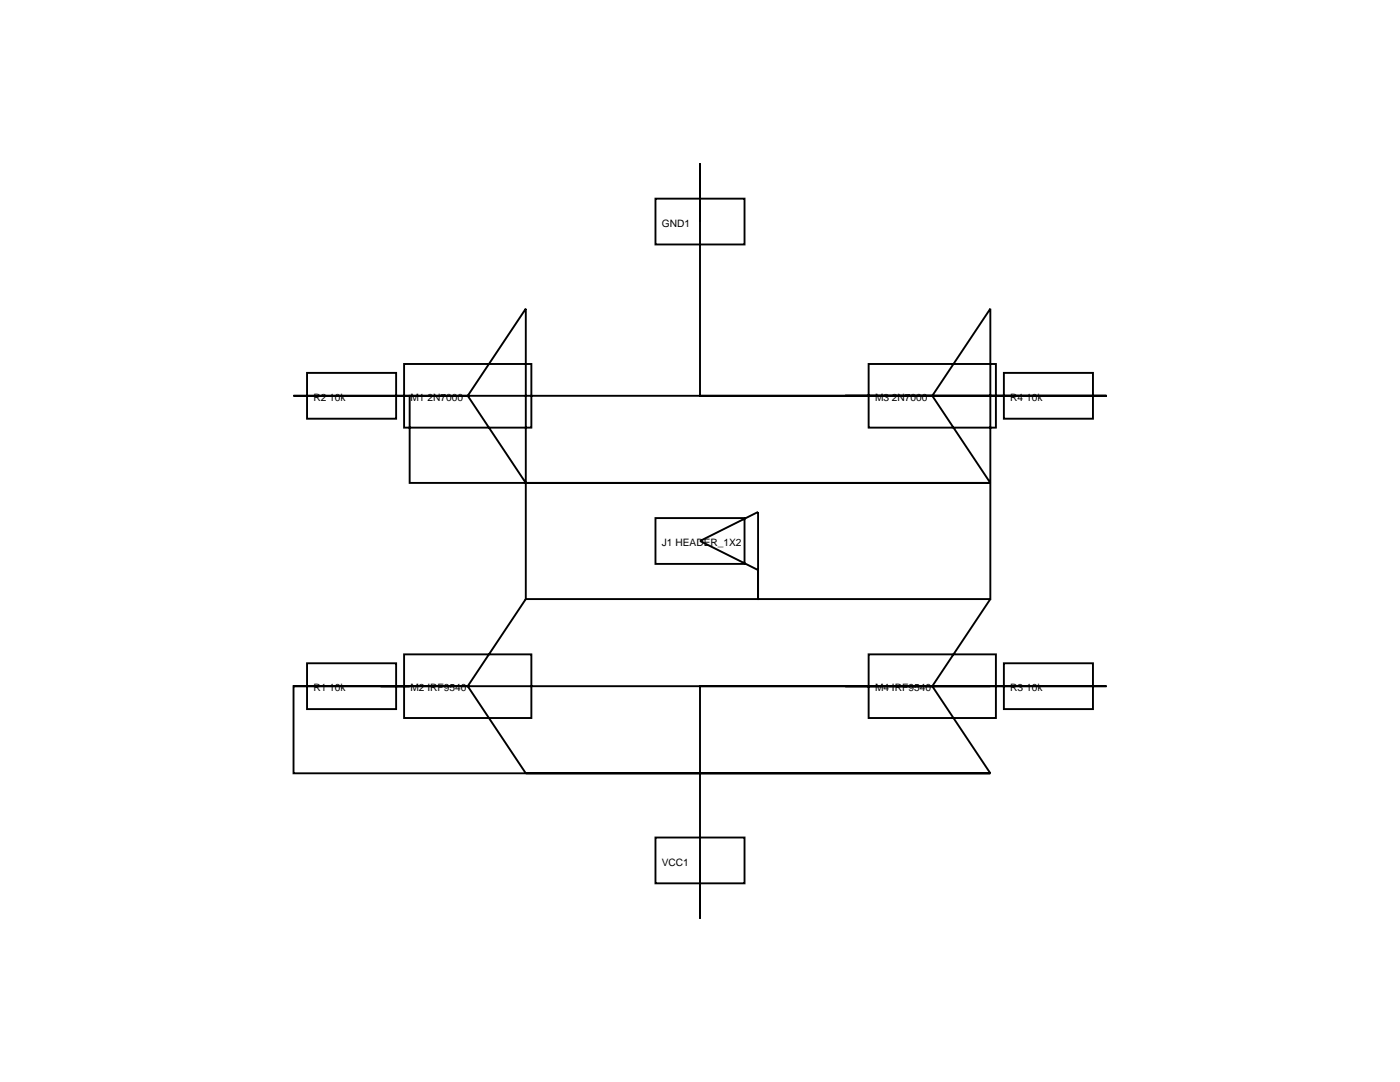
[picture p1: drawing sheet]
<svg xmlns="http://www.w3.org/2000/svg" width="388mm" height="300mm" viewBox="0 0 388 300" stroke-linecap="round" stroke-linejoin="round" font-family="sans-serif">
<g fill="none" stroke="#000" stroke-width=".53">
<path d="M181.7 55.1h24.7v12.7h-24.7zM194 61.4v-16.1v64.4h112.7h-193.1v24.1h160.9h-128.8l-16.1-24.1M85.1 103.3h24.7v12.7h-24.7zM105.5 109.7h-24.1h48.2M112 100.9h35.3v17.6h-35.3zM129.6 109.7l16.1-24.2v80.5h64.4v-24.1l-16.1 8 16.1 8.1v8h64.4v-80.5l-16.1 24.2M234.3 109.7h40.2zM234.3 109.7h24.1M240.8 100.9h35.2v17.6h-35.2zM258.4 109.7l16.1 24.1M274.5 109.7h32.2M278.3 103.3h24.6v12.7h-24.6z"/>
<path d="M181.7 143.6h24.7v12.7h-24.7zM145.7 166l-16.1 24.2M274.5 166l-16.1 24.2M81.4 190.2h48.2M85.1 183.8h24.7v12.7h-24.7zM105.5 190.2h8.1M112 181.3h35.3v17.7h-35.3zM129.6 190.2l16.1 24.1h128.8h-193.1v-24.1h193.1h-80.5v64.4v-16.1M240.8 181.3h35.2v17.7h-35.2zM258.4 190.2h-24.1h72.4h-32.2M258.4 190.2l16.1 24.1M278.3 183.8h24.6v12.7h-24.6z"/>
<path d="M181.7 232.1h24.7v12.7h-24.7z"/>
</g>
<g font-size="2.8">
<text x="183.4" y="62.8">GND1</text>
<text x="86.9" y="111.1">R2 10k</text>
<text x="113.8" y="111.1">M1 2N7000</text>
<text x="242.5" y="111.1">M3 2N7000</text>
<text x="280" y="111.1">R4 10k</text>
<text x="183.4" y="151.3">J1 HEADER_1X2</text>
<text x="86.9" y="191.6">R1 10k</text>
<text x="113.8" y="191.6">M2 IRF9540</text>
<text x="242.5" y="191.6">M4 IRF9540</text>
<text x="280" y="191.6">R3 10k</text>
<text x="183.4" y="239.9">VCC1</text>
</g>
</svg>
